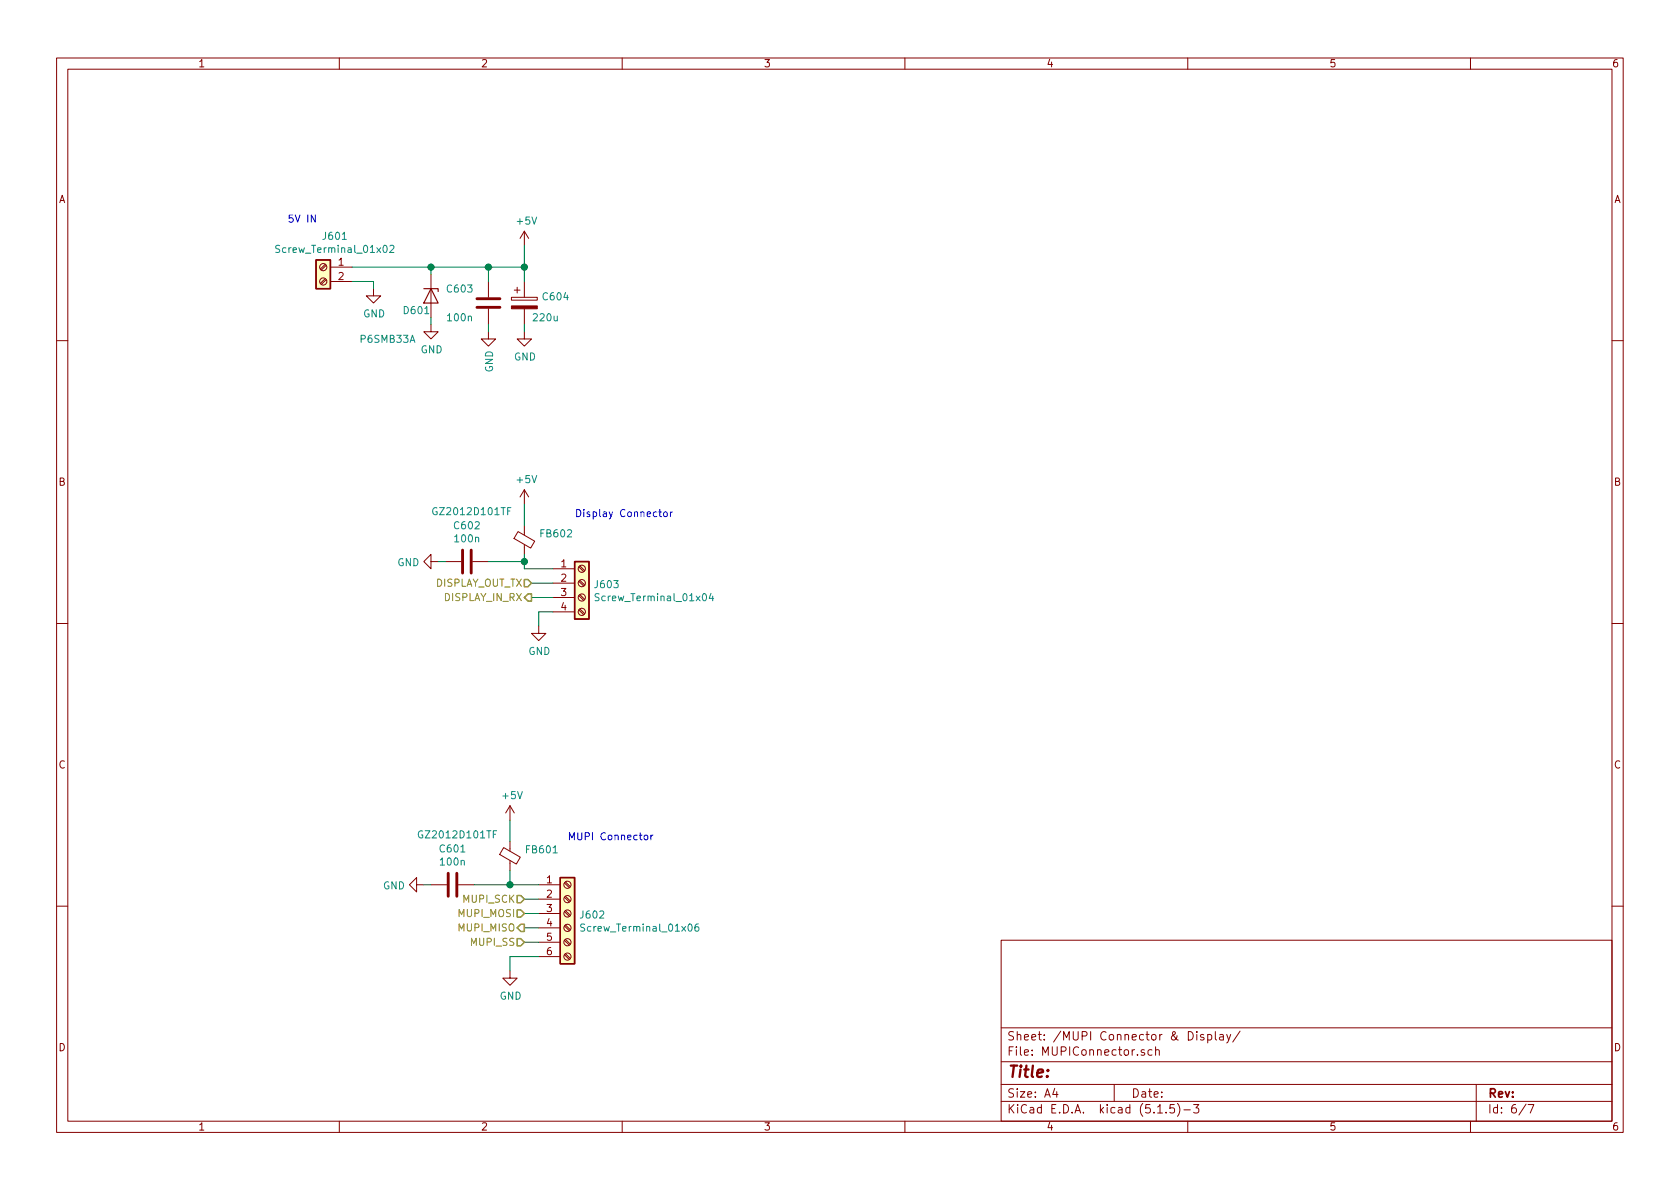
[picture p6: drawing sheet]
EESchema Schematic File Version 4
EELAYER 30 0
EELAYER END
$Descr A4 11693 8268
encoding utf-8
Sheet 6 7
Title ""
Date ""
Rev ""
Comp ""
Comment1 ""
Comment2 ""
Comment3 ""
Comment4 ""
$EndDescr
$Comp
L Connector:Screw_Terminal_01x06 J602
U 1 1
P 3950 6350
F 0 "J602" H 4030 6342 50  0000 L CNN
F 1 "Screw_Terminal_01x06" H 4030 6251 50  0000 L CNN
F 2 "TerminalBlock_Phoenix:TerminalBlock_Phoenix_MPT-0,5-6-2.54_1x06_P2.54mm_Horizontal" H 3950 6350 50  0001 C CNN
F 3 "~" H 3950 6350 50  0001 C CNN
	1    3950 6350
	1    0    0    -1  
$EndComp
Text Notes 3950 5850 0    50   ~ 0
MUPI Connector
$Comp
L power:GND #PWR0607
U 1 1
P 3550 6750
F 0 "#PWR0607" H 3550 6500 50  0001 C CNN
F 1 "GND" H 3555 6577 50  0000 C CNN
F 2 "" H 3550 6750 50  0001 C CNN
F 3 "" H 3550 6750 50  0001 C CNN
	1    3550 6750
	1    0    0    -1  
$EndComp
Wire Wire Line
	3550 6750 3550 6650
Wire Wire Line
	3550 6650 3750 6650
$Comp
L power:+5V #PWR0606
U 1 1
P 3550 5700
F 0 "#PWR0606" H 3550 5550 50  0001 C CNN
F 1 "+5V" H 3565 5873 50  0000 C CNN
F 2 "" H 3550 5700 50  0001 C CNN
F 3 "" H 3550 5700 50  0001 C CNN
	1    3550 5700
	1    0    0    -1  
$EndComp
Wire Wire Line
	3550 6150 3750 6150
$Comp
L Device:C C?
U 1 1
P 3150 6150
AR Path="/5EE252A3/5F25B144" Ref="C?"  Part="1" 
AR Path="/5F2450D7/5F25B144" Ref="C601"  Part="1" 
F 0 "C601" V 2898 6150 50  0000 C CNN
F 1 "100n" V 2989 6150 50  0000 C CNN
F 2 "Capacitor_SMD:C_0603_1608Metric" H 3188 6000 50  0001 C CNN
F 3 "~" H 3150 6150 50  0001 C CNN
F 4 "" V 3150 6150 50  0001 C CNN "Feld4"
	1    3150 6150
	0    1    1    0   
$EndComp
$Comp
L power:GND #PWR?
U 1 1
P 2950 6150
AR Path="/5EE252A3/5F25B14A" Ref="#PWR?"  Part="1" 
AR Path="/5F2450D7/5F25B14A" Ref="#PWR0602"  Part="1" 
F 0 "#PWR0602" H 2950 5900 50  0001 C CNN
F 1 "GND" V 2955 6022 50  0000 R CNN
F 2 "" H 2950 6150 50  0001 C CNN
F 3 "" H 2950 6150 50  0001 C CNN
	1    2950 6150
	0    1    1    0   
$EndComp
Wire Wire Line
	2950 6150 3000 6150
Wire Wire Line
	3300 6150 3550 6150
Connection ~ 3550 6150
$Comp
L Device:Ferrite_Bead_Small FB?
U 1 1
P 3550 5950
AR Path="/5EE2898C/5F25C958" Ref="FB?"  Part="1" 
AR Path="/5F2450D7/5F25C958" Ref="FB601"  Part="1" 
F 0 "FB601" H 3650 5996 50  0000 L CNN
F 1 "GZ2012D101TF" H 2900 6100 50  0000 L CNN
F 2 "Resistor_SMD:R_0805_2012Metric" V 3480 5950 50  0001 C CNN
F 3 "~" H 3550 5950 50  0001 C CNN
	1    3550 5950
	1    0    0    -1  
$EndComp
Wire Wire Line
	3550 5850 3550 5700
Wire Wire Line
	3550 6050 3550 6150
Text HLabel 3650 6250 0    50   Input ~ 0
MUPI_SCK
Wire Wire Line
	3650 6250 3750 6250
Text HLabel 3650 6350 0    50   Input ~ 0
MUPI_MOSI
Text HLabel 3650 6450 0    50   Output ~ 0
MUPI_MISO
Wire Wire Line
	3650 6450 3750 6450
Wire Wire Line
	3650 6350 3750 6350
Text HLabel 3650 6550 0    50   Input ~ 0
MUPI_SS
Wire Wire Line
	3650 6550 3750 6550
$Comp
L Connector:Screw_Terminal_01x04 J603
U 1 1
P 4050 4050
F 0 "J603" H 4130 4042 50  0000 L CNN
F 1 "Screw_Terminal_01x04" H 4130 3951 50  0000 L CNN
F 2 "TerminalBlock_Phoenix:TerminalBlock_Phoenix_MPT-0,5-4-2.54_1x04_P2.54mm_Horizontal" H 4050 4050 50  0001 C CNN
F 3 "~" H 4050 4050 50  0001 C CNN
	1    4050 4050
	1    0    0    -1  
$EndComp
$Comp
L power:GND #PWR0611
U 1 1
P 3750 4350
F 0 "#PWR0611" H 3750 4100 50  0001 C CNN
F 1 "GND" H 3755 4177 50  0000 C CNN
F 2 "" H 3750 4350 50  0001 C CNN
F 3 "" H 3750 4350 50  0001 C CNN
	1    3750 4350
	1    0    0    -1  
$EndComp
Wire Wire Line
	3750 4350 3750 4250
Wire Wire Line
	3750 4250 3850 4250
Text Notes 4000 3600 0    50   ~ 0
Display Connector
$Comp
L power:+5V #PWR0610
U 1 1
P 3650 3500
F 0 "#PWR0610" H 3650 3350 50  0001 C CNN
F 1 "+5V" H 3665 3673 50  0000 C CNN
F 2 "" H 3650 3500 50  0001 C CNN
F 3 "" H 3650 3500 50  0001 C CNN
	1    3650 3500
	1    0    0    -1  
$EndComp
$Comp
L Device:C C?
U 1 1
P 3250 3900
AR Path="/5EE252A3/5F270190" Ref="C?"  Part="1" 
AR Path="/5F2450D7/5F270190" Ref="C602"  Part="1" 
F 0 "C602" V 2998 3900 50  0000 C CNN
F 1 "100n" V 3089 3900 50  0000 C CNN
F 2 "Capacitor_SMD:C_0603_1608Metric" H 3288 3750 50  0001 C CNN
F 3 "~" H 3250 3900 50  0001 C CNN
F 4 "" V 3250 3900 50  0001 C CNN "Feld4"
	1    3250 3900
	0    1    1    0   
$EndComp
$Comp
L power:GND #PWR?
U 1 1
P 3050 3900
AR Path="/5EE252A3/5F270196" Ref="#PWR?"  Part="1" 
AR Path="/5F2450D7/5F270196" Ref="#PWR0604"  Part="1" 
F 0 "#PWR0604" H 3050 3650 50  0001 C CNN
F 1 "GND" V 3055 3772 50  0000 R CNN
F 2 "" H 3050 3900 50  0001 C CNN
F 3 "" H 3050 3900 50  0001 C CNN
	1    3050 3900
	0    1    1    0   
$EndComp
Wire Wire Line
	3050 3900 3100 3900
Wire Wire Line
	3400 3900 3650 3900
$Comp
L Device:Ferrite_Bead_Small FB?
U 1 1
P 3650 3750
AR Path="/5EE2898C/5F27019F" Ref="FB?"  Part="1" 
AR Path="/5F2450D7/5F27019F" Ref="FB602"  Part="1" 
F 0 "FB602" H 3750 3796 50  0000 L CNN
F 1 "GZ2012D101TF" H 3000 3950 50  0000 L CNN
F 2 "Resistor_SMD:R_0805_2012Metric" V 3580 3750 50  0001 C CNN
F 3 "~" H 3650 3750 50  0001 C CNN
	1    3650 3750
	1    0    0    -1  
$EndComp
Wire Wire Line
	3650 3650 3650 3500
Wire Wire Line
	3650 3850 3650 3900
Text HLabel 3700 4050 0    50   Input ~ 0
DISPLAY_OUT_TX
Wire Wire Line
	3850 3950 3650 3950
Wire Wire Line
	3650 3950 3650 3900
Connection ~ 3650 3900
Wire Wire Line
	3700 4050 3850 4050
Text HLabel 3700 4150 0    50   Output ~ 0
DISPLAY_IN_RX
Wire Wire Line
	3700 4150 3850 4150
$Comp
L Connector:Screw_Terminal_01x02 J601
U 1 1
P 2250 1850
F 0 "J601" H 2168 2067 50  0000 C CNN
F 1 "Screw_Terminal_01x02" H 2168 1976 50  0000 C CNN
F 2 "TerminalBlock_Phoenix:TerminalBlock_Phoenix_MPT-0,5-2-2.54_1x02_P2.54mm_Horizontal" H 2250 1850 50  0001 C CNN
F 3 "~" H 2250 1850 50  0001 C CNN
	1    2250 1850
	-1   0    0    -1  
$EndComp
Text Notes 2000 1550 0    50   ~ 0
5V IN
$Comp
L power:GND #PWR0601
U 1 1
P 2600 2000
F 0 "#PWR0601" H 2600 1750 50  0001 C CNN
F 1 "GND" H 2605 1827 50  0000 C CNN
F 2 "" H 2600 2000 50  0001 C CNN
F 3 "" H 2600 2000 50  0001 C CNN
	1    2600 2000
	1    0    0    -1  
$EndComp
Wire Wire Line
	2600 2000 2600 1950
Wire Wire Line
	2600 1950 2450 1950
$Comp
L Device:CP C?
U 1 1
P 3650 2100
AR Path="/5EC2A71B/5F27880C" Ref="C?"  Part="1" 
AR Path="/5EE252A3/5F27880C" Ref="C?"  Part="1" 
AR Path="/5F2450D7/5F27880C" Ref="C604"  Part="1" 
F 0 "C604" H 3768 2146 50  0000 L CNN
F 1 "220u" H 3700 2000 50  0000 L CNN
F 2 "Capacitor_SMD:CP_Elec_8x10" H 3688 1950 50  0001 C CNN
F 3 "~" H 3650 2100 50  0001 C CNN
	1    3650 2100
	1    0    0    -1  
$EndComp
$Comp
L power:GND #PWR?
U 1 1
P 3650 2300
AR Path="/5EE252A3/5F278812" Ref="#PWR?"  Part="1" 
AR Path="/5F2450D7/5F278812" Ref="#PWR0609"  Part="1" 
F 0 "#PWR0609" H 3650 2050 50  0001 C CNN
F 1 "GND" H 3655 2127 50  0000 C CNN
F 2 "" H 3650 2300 50  0001 C CNN
F 3 "" H 3650 2300 50  0001 C CNN
	1    3650 2300
	1    0    0    -1  
$EndComp
Wire Wire Line
	3650 2300 3650 2250
$Comp
L Device:C C?
U 1 1
P 3400 2100
AR Path="/5EE252A3/5F27881A" Ref="C?"  Part="1" 
AR Path="/5F2450D7/5F27881A" Ref="C603"  Part="1" 
F 0 "C603" H 3200 2200 50  0000 C CNN
F 1 "100n" H 3200 2000 50  0000 C CNN
F 2 "Capacitor_SMD:C_0603_1608Metric" H 3438 1950 50  0001 C CNN
F 3 "~" H 3400 2100 50  0001 C CNN
F 4 "" V 3400 2100 50  0001 C CNN "Feld4"
	1    3400 2100
	1    0    0    -1  
$EndComp
$Comp
L power:GND #PWR?
U 1 1
P 3400 2300
AR Path="/5EE252A3/5F278820" Ref="#PWR?"  Part="1" 
AR Path="/5F2450D7/5F278820" Ref="#PWR0605"  Part="1" 
F 0 "#PWR0605" H 3400 2050 50  0001 C CNN
F 1 "GND" V 3405 2172 50  0000 R CNN
F 2 "" H 3400 2300 50  0001 C CNN
F 3 "" H 3400 2300 50  0001 C CNN
	1    3400 2300
	1    0    0    -1  
$EndComp
Wire Wire Line
	3400 2300 3400 2250
$Comp
L power:+5V #PWR0608
U 1 1
P 3650 1700
F 0 "#PWR0608" H 3650 1550 50  0001 C CNN
F 1 "+5V" H 3665 1873 50  0000 C CNN
F 2 "" H 3650 1700 50  0001 C CNN
F 3 "" H 3650 1700 50  0001 C CNN
	1    3650 1700
	1    0    0    -1  
$EndComp
Wire Wire Line
	3650 1700 3650 1850
$Comp
L Device:D_Zener D?
U 1 1
P 3000 2050
AR Path="/5EA8750F/5F2818A0" Ref="D?"  Part="1" 
AR Path="/5EA9C9F1/5F2818A0" Ref="D?"  Part="1" 
AR Path="/5EC2A71B/5F2818A0" Ref="D?"  Part="1" 
AR Path="/5F2450D7/5F2818A0" Ref="D601"  Part="1" 
F 0 "D601" V 3100 1850 50  0000 L CNN
F 1 "P6SMB33A" V 3300 1550 50  0000 L CNN
F 2 "Diode_SMD:D_SMB" H 3000 2050 50  0001 C CNN
F 3 "~" H 3000 2050 50  0001 C CNN
	1    3000 2050
	0    1    1    0   
$EndComp
$Comp
L power:GND #PWR?
U 1 1
P 3000 2250
AR Path="/5EA8750F/5F2818A6" Ref="#PWR?"  Part="1" 
AR Path="/5EA9C9F1/5F2818A6" Ref="#PWR?"  Part="1" 
AR Path="/5EC2A71B/5F2818A6" Ref="#PWR?"  Part="1" 
AR Path="/5F2450D7/5F2818A6" Ref="#PWR0603"  Part="1" 
F 0 "#PWR0603" H 3000 2000 50  0001 C CNN
F 1 "GND" H 3005 2077 50  0000 C CNN
F 2 "" H 3000 2250 50  0001 C CNN
F 3 "" H 3000 2250 50  0001 C CNN
	1    3000 2250
	1    0    0    -1  
$EndComp
Wire Wire Line
	3000 2250 3000 2200
Wire Wire Line
	2450 1850 3000 1850
Wire Wire Line
	3000 1900 3000 1850
Connection ~ 3000 1850
Wire Wire Line
	3000 1850 3400 1850
Connection ~ 3400 1850
Wire Wire Line
	3400 1850 3650 1850
Connection ~ 3650 1850
Wire Wire Line
	3400 1850 3400 1950
Wire Wire Line
	3650 1850 3650 1950
$EndSCHEMATC
